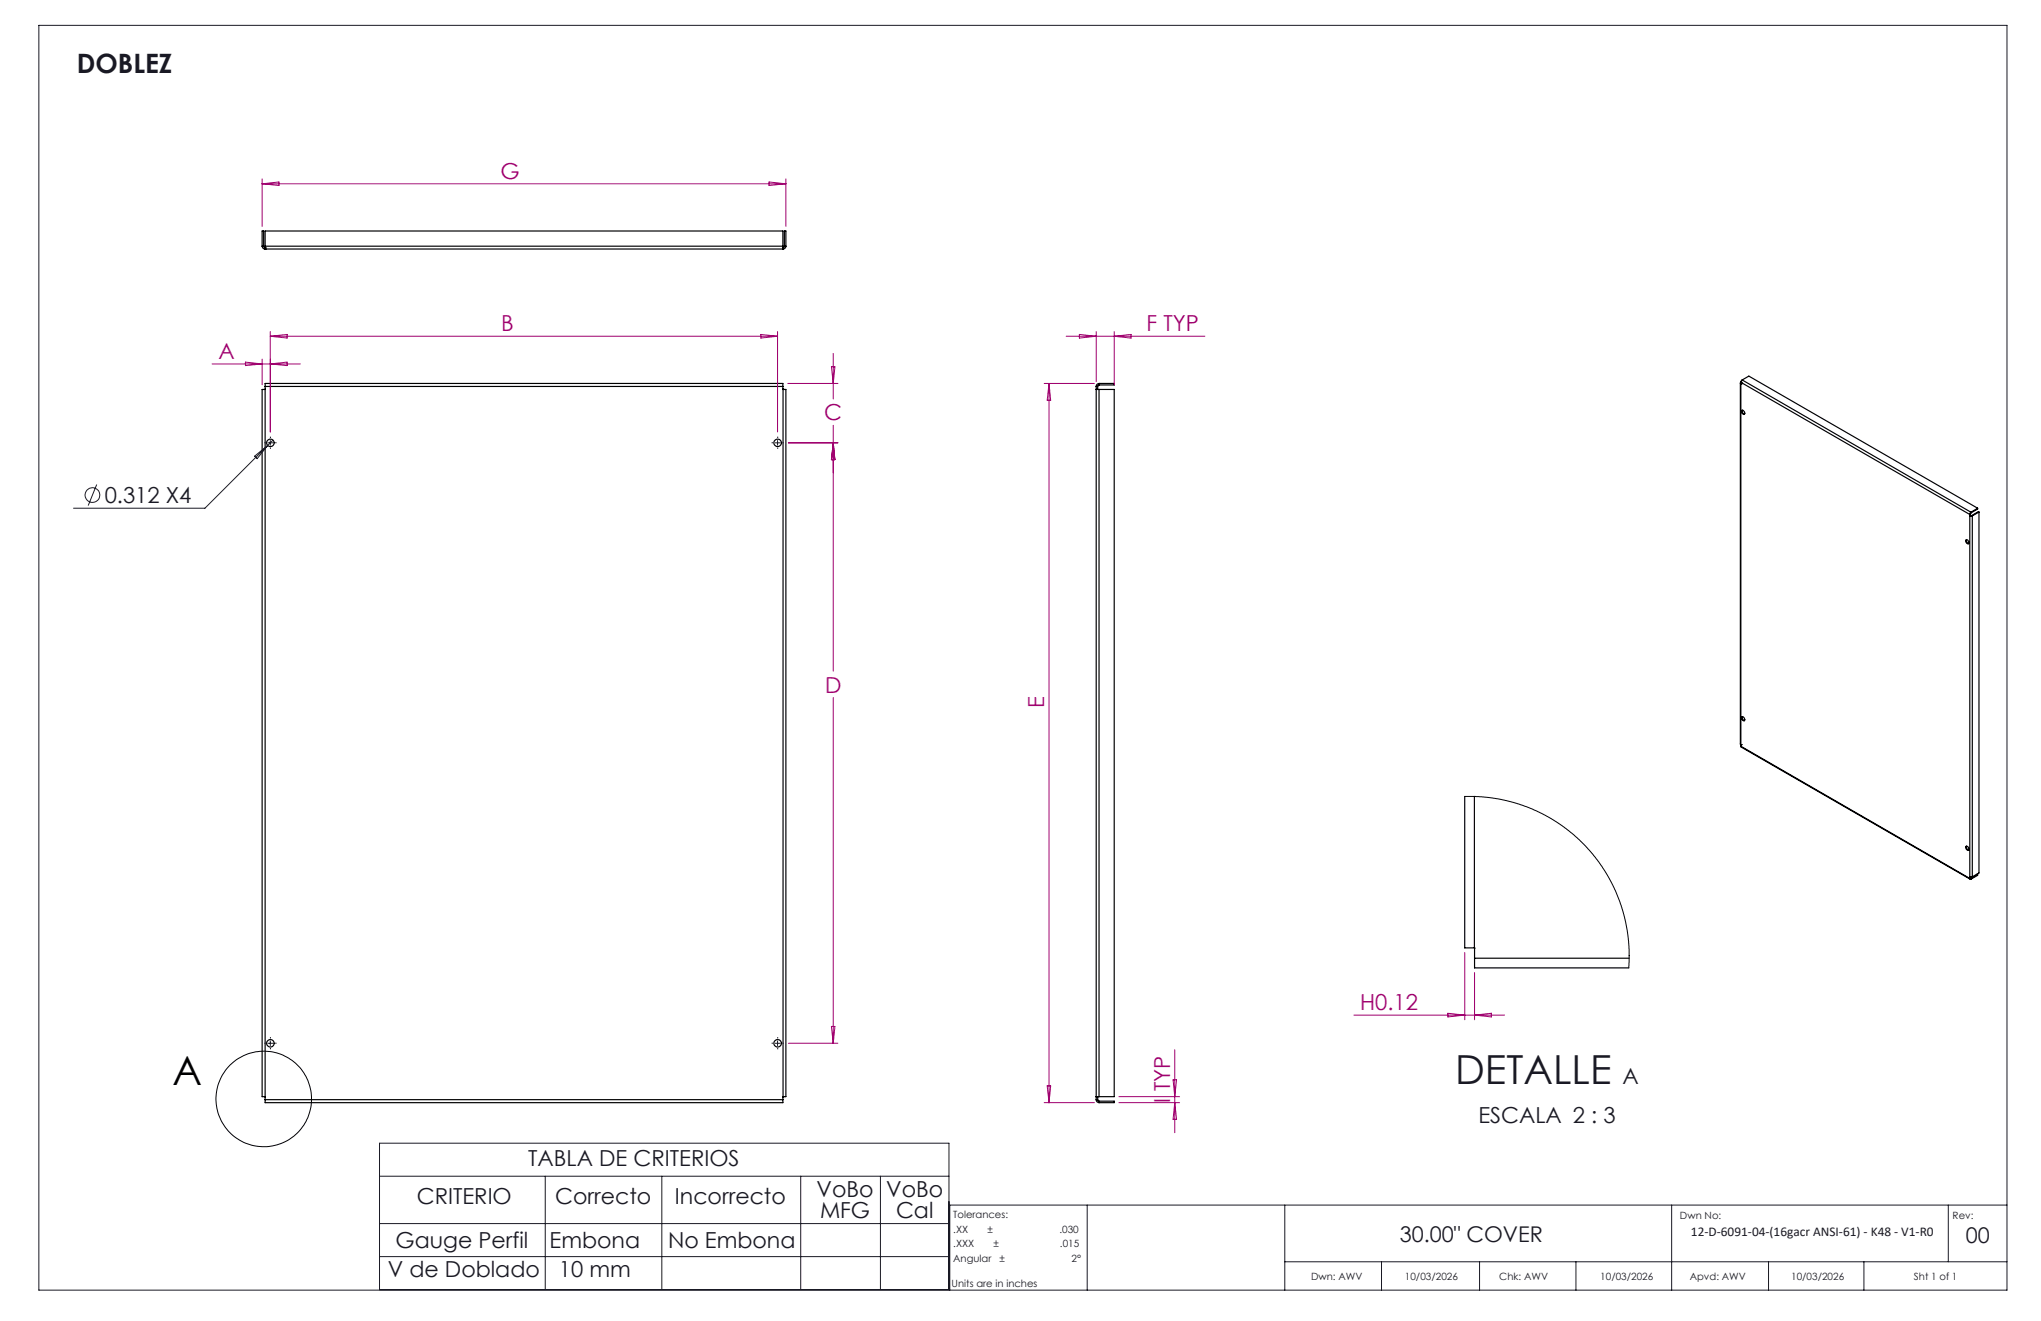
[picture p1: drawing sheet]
<svg xmlns="http://www.w3.org/2000/svg" width="432mm" height="279mm" viewBox="0 0 432 279" stroke-linecap="round" stroke-linejoin="round" font-family="sans-serif">
<g fill="none" stroke="#191924" stroke-width=".21">
<path d="M8.2 5.4h416.4v267.5h-416.4zM53.9 96.5l2.7-2.3-2.2 2.8zM56.7 93.7h1M57.2 93.2v1M57.7 93.1l-14.3 14.4h-27.8M164 93.7h1M164.5 93.2v1M20.5 102.5l-1.8 4.4M56.7 220.7h1M57.2 220.2v1M164 220.7h1M164.5 220.2v1"/>
<path d="M80.3 241.8h120.5v31h-120.5zM80.3 248.8h120.5M80.3 258.8h120.5M115.4 248.8v24M140 248.8v24M169.4 248.8v24M186.3 248.8v24M230 254.9v18M271.8 254.9v18M353.7 254.9v18M412.2 254.9v12M424.6 254.9h-223.7v18"/>
<path d="M80.3 265.8h120.5M271.8 266.9h152.8M292.3 266.9v6M313 266.9v6M333.4 266.9v6M374.2 266.9v6M394.3 266.9v6"/>
<circle cx="19.6" cy="104.7" r="1.56"/>
</g>
<g fill="none" stroke="#000" stroke-width=".25">
<path d="M55.5 52.1a.6 .6 0 0 0 .6 .6M55.5 52.1v-3.2h.3v3.2M55.5 52.1h.3M55.8 52.1l.3 .3M56.1 52.1v.6M56.1 52.7h.1M56.1 52.4h.1M56.1 52.1v-3.2h109.5v3.2M56.1 52.4v.3M56.1 52.1h109.5M56.1 52.7h109.6M165.6 52.1v.6"/>
<path d="M165.6 52.4h.1M165.7 52.4v.3M165.9 52.1l-.2 .3M165.9 52.1v-3.2h.4v3.2M165.9 52.1h.4M166.3 52.1a.6 .6 0 0 1-.6 .6M56.1 81.7v-.6h109.5v.6M56.1 82.4h-.6v149.6h.6M56.1 81.7v150.9M56.1 82.3h.1M56.1 81.7h109.5M165.6 82.3h.1"/>
<path d="M165.6 81.7v150.9M165.7 82.4h.6v149.6h-.6M231.9 81.7h.3M231.9 81.7v150.9M232.2 81.7v.6l-.3 .1h.6M232.5 81.1a.6 .6 0 0 0-.6 .6M232.5 81.4l-.2 .1-.1 .2M232.5 82.4h3.2v149.6h-3.2M232.5 81.1h3.2v.3h-3.2M232.5 81.1v.3M232.5 82.4v149.6M368.2 81l.1 76.5"/>
<path d="M368.3 81.2h.1M368.3 80.9h-.1l.1 .3M368.3 80.9h.1M368.3 80.9l48.4 27.9M368.3 80.9v76.9M368.5 86.8a.49 .49 0 0 1 .6 .3 .49 .49 0 0 1-.2 .6 .64 .64 0 0 1-.4-.9zM368.6 80.4l-.3 .5M368.6 80.4l48.4 27.9M368.6 80.4l1.4-.8 48.4 27.9M368.6 86.7a.63 .63 0 0 0 .5 .9M416 114.2a.51 .51 0 0 1 .5 .3 .51 .51 0 0 1-.2 .5 .62 .62 0 0 1-.3-.8zM416 114.2a.69 .69 0 0 0 .5 .8"/>
<path d="M416.7 109.1h.1M416.7 108.8v77M416.7 109.1h.6M416.8 109h.3M416.8 109h.1M416.8 108.7l-.1 .1M416.8 108.7v.3M416.8 109l-.1 .1M417 108.3l-.3 .5M417 108.5l-.2 .2M417 108.3v.2M417.1 109l.2 .1"/>
<path d="M417.3 109.1v76.4M418.4 107.5l-1.4 .8M418.4 107.5v.2l-1.4 .8M418.7 108.3l-.2-.1-1.4 .8M418.7 108.3l-1.4 .8M418.7 108.3v76.3l-1.4 .9M368.3 157.5h.1M368.3 157.8l.1 .2 48.4 27.9M368.3 157.8l48.4 28M368.5 151.6a.5 .5 0 0 1 .6 .3 .5 .5 0 0 1-.2 .6 .64 .64 0 0 1-.4-.9zM368.6 151.6a.61 .61 0 0 0 .5 .8M309.9 168.5v32h2"/>
<path d="M311.9 168.5v32M415.9 179a.48 .48 0 0 1 .5 .3 .48 .48 0 0 1-.1 .5 .69 .69 0 0 1-.4-.8zM416 179a.64 .64 0 0 0 .5 .8M416.7 185.5h.1M416.7 185.8l.1 .1h.2M416.7 185.5h.6M416.8 185.7l.2 .1M416.8 185.5v.2M416.8 185.7l-.1 .1M417 185.8v.1M418.3 184.9l.1 .1M418.4 185v.1l-1.4 .8"/>
<path d="M418.4 185l-1.4 .8M311.9 200.5l.1 2.2M312 202.7v2h32.6M312 202.7h32.7M56.1 232.6v.6h109.5v-.6M56.1 232.6h109.5M56.1 232h.1M165.6 232h.1M231.9 232h.6M231.9 232.6a.6 .6 0 0 0 .6 .6M231.9 232.6h.3M231.9 232h.3"/>
<path d="M232.2 232.6l.1 .2 .2 .1M232.2 232v.6M232.5 232.9h3.2v.3h-3.2M232.5 232.9v.3"/>
<circle cx="57.2" cy="93.7" r=".79"/>
<circle cx="164.5" cy="93.7" r=".79"/>
<circle cx="57.2" cy="220.7" r=".79"/>
<circle cx="164.5" cy="220.7" r=".79"/>
</g>
<g fill="none" stroke="#000" stroke-width=".21">
<path d="M309.9 168.5h3.6l3.8 .5 3.5 .9 3.5 1.3 3.1 1.5 2.6 1.6 3 2.3 2.1 2 2.4 2.8 2.2 3.1 1.7 3.1 1.3 3.2 1 3.3 .6 3.2 .4 3.4-.1 4"/>
<circle cx="55.8" cy="232.4" r="10.1"/>
</g>
<g fill="none" stroke="#191924" stroke-width=".21" stroke-dasharray="15.2 1.3 1.3 1.3" stroke-linecap="butt">
<path d="M56.2 93.6h-.3M57.2 92.6v-.2M57.2 94.6v.3M58.2 93.6h.3M163.5 93.6h-.3M164.5 92.6v-.2M164.5 94.6v.3M165.5 93.6h.3M57.2 219.6v-.2M164.5 219.6v-.2M56.2 220.6h-.3M57.2 221.6v.3"/>
<path d="M58.2 220.6h.3M163.5 220.6h-.3M164.5 221.6v.3M165.5 220.6h.3"/>
</g>
<g fill="none" stroke="#a0006e" stroke-width=".21">
<path d="M55.5 37.9v10M55.5 38.9h110.8M55.5 38.9l3.5-.4v.7zM162.7 38.5l3.6 .4-3.6 .3zM166.3 37.9v10M44.9 77h18.6M51.9 76.6l3.6 .4-3.6 .3zM55.5 76v5.4M57.2 70.1v21.3M57.2 71.1h107.3M57.2 71.1l3.5-.4v.8zM57.2 77l3.5-.4v.7z"/>
<path d="M161 70.7l3.5 .4-3.5 .4zM164.5 70.1v21.3M175.9 77.6h.7l-.3 3.5zM176.3 74.8v9.6M225.6 71.1h29.3M228.4 70.7l3.5 .4-3.5 .4zM231.9 70.1v10.6M235.7 70.1v11.3M235.7 71.1l3.6-.4v.8zM166.7 81.1h10.6M166.8 93.7h10.5M176.3 90v52"/>
<path d="M176.3 93.7l.3 3.5h-.7zM220.9 81.1h10.6M221.9 81.1v152.1M221.9 81.1l.4 3.6h-.8zM176.3 147.5v73.2M175.9 217.1h.7l-.3 3.6zM286.5 214.7h31.8M306.3 214.3l3.6 .4-3.6 .4zM309.9 201.5v14.2M312 205.7v10M312 214.7l3.5-.4v.8zM166.8 220.7h10.5"/>
<path d="M220.9 233.2h10.6M221.5 229.7h.8l-.4 3.5zM236.7 233.2h12.9M236.7 232h12.9M248.2 228.4h.7l-.4 3.6zM248.5 222v17.6M248.5 233.2l.4 3.5h-.7z"/>
</g>
<text font-size="8.5" x="36.5" y="229.6">A</text>
<text font-size="8.5" fill="#191924" x="307.9" y="229.3">DETALLE</text>
<text font-size="5.6" fill="#191924" x="16.2" y="15.5">DOBLEZ</text>
<g font-size="4.7" fill="#a0006e">
<text x="105.9" y="37.8">G</text>
<text x="106.1" y="70.1">B</text>
<text x="242.6" y="70.1">F TYP</text>
<text x="46.2" y="75.9">A</text>
<text x="174.4" y="88.9">C</text>
<text x="174.5" y="146.5">D</text>
<text x="220.9" y="149.7" transform="rotate(-90 220.9 149.7)">E</text>
<text x="287.8" y="213.7">H0.12</text>
<text x="247.6" y="233.2" transform="rotate(-90 247.6 233.2)">I TYP</text>
</g>
<g font-size="4.7" fill="#191924">
<text x="22.1" y="106.4">0.312 X4</text>
<text x="343.3" y="229.3">A</text>
<text x="312.8" y="237.5">ESCALA 2 : 3</text>
<text x="111.7" y="246.6">TABLA DE CRITERIOS</text>
<text x="88.2" y="254.6">CRITERIO</text>
<text x="117.5" y="254.6">Correcto</text>
<text x="142.8" y="254.6">Incorrecto</text>
<text x="172.8" y="253.1">VoBo</text>
<text x="173.5" y="257.6">MFG</text>
<text x="187.5" y="253.1">VoBo</text>
<text x="189.6" y="257.6">Cal</text>
<text x="83.7" y="263.9">Gauge Perfil</text>
<text x="116.3" y="263.9">Embona</text>
<text x="141.3" y="263.9">No Embona</text>
<text x="82" y="270.1">V de Doblado</text>
<text x="118.2" y="270.1">10 mm</text>
</g>
<g font-size="4.6" fill="#191924">
<text x="296.1" y="262.7">30.00&quot; COVER</text>
<text x="415.9" y="263">00</text>
</g>
<text font-size="2.8" fill="#191924" x="357.8" y="261.5">12-D-6091-04-(16gacr ANSI-61) - K48 - V1-R0</text>
<g font-size="2.1" fill="#191924">
<text x="201.7" y="257.6">Tolerances:</text>
<text x="355.4" y="257.8">Dwn No:</text>
<text x="413.1" y="257.8">Rev:</text>
<text x="201.7" y="260.7">.XX</text>
<text x="201.7" y="263.9">.XXX</text>
<text x="208.9" y="260.7">±</text>
<text x="210.2" y="263.9">±</text>
<text x="224.1" y="260.7">.030</text>
<text x="224.3" y="263.9">.015</text>
<text x="201.7" y="267">Angular</text>
<text x="211.5" y="267">±</text>
<text x="226.7" y="267">2°</text>
<text x="201.3" y="272.3">Units are in inches</text>
<text x="277.4" y="270.7">Dwn: AWV</text>
<text x="297.2" y="270.7">10/03/2026</text>
<text x="317.2" y="270.7">Chk: AWV</text>
<text x="338.6" y="270.7">10/03/2026</text>
<text x="357.5" y="270.7">Apvd: AWV</text>
<text x="378.9" y="270.7">10/03/2026</text>
<text x="404.9" y="270.7">Sht 1 of 1</text>
</g>
</svg>
